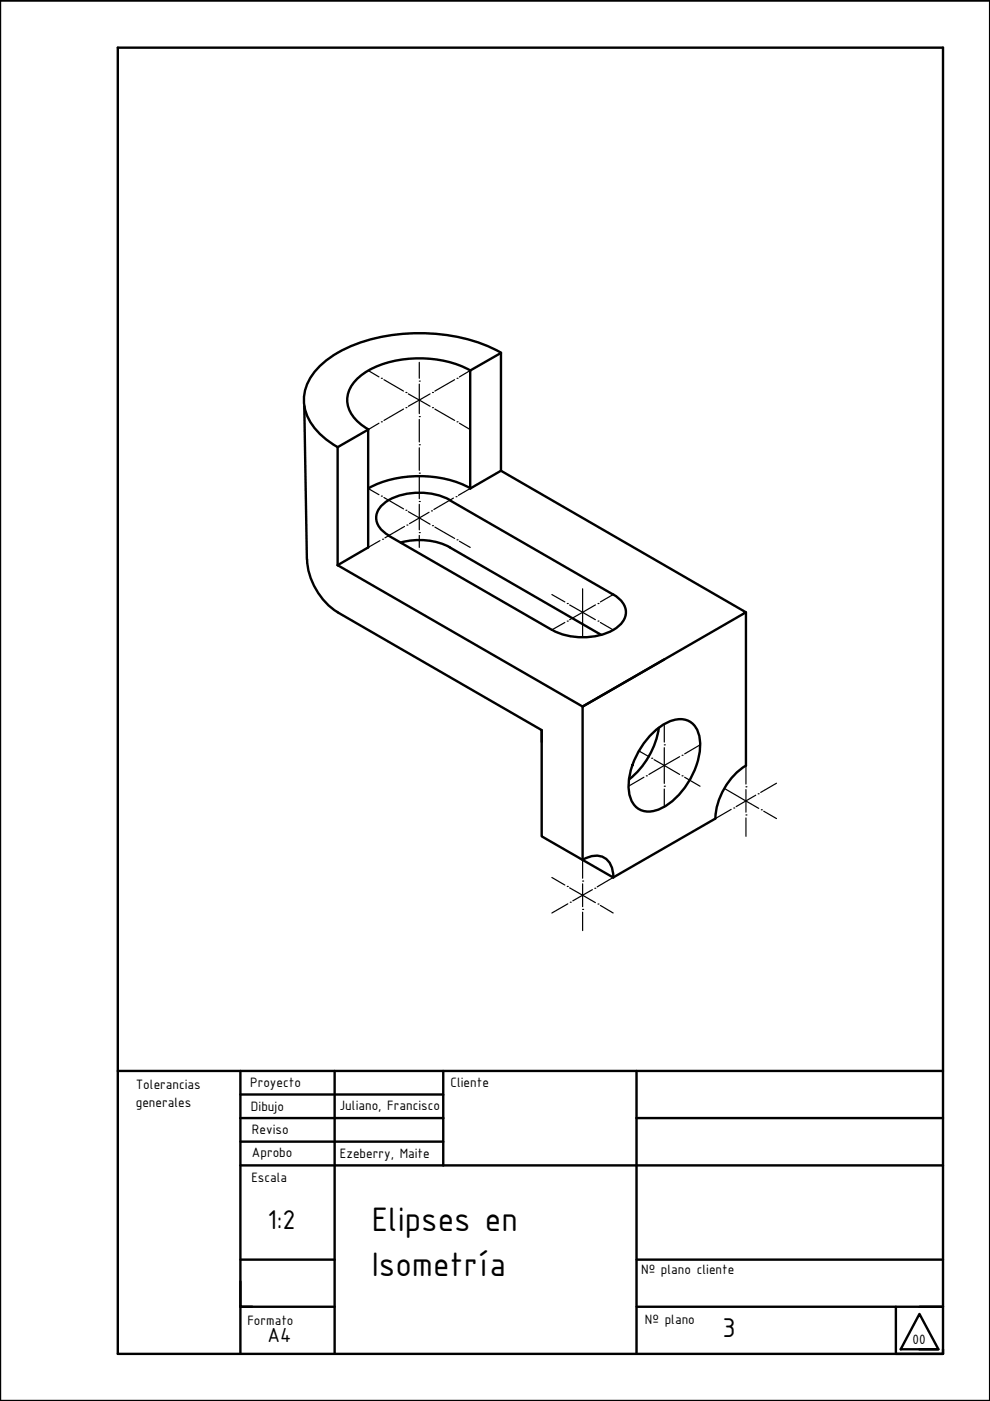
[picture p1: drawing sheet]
<svg xmlns="http://www.w3.org/2000/svg" width="210mm" height="297mm" viewBox="0 0 210 297" stroke-linecap="round" stroke-linejoin="round" font-family="sans-serif">
<!-- layer: 0 -->
<g fill="none" stroke="#000" stroke-width=".51">
<path d="M0 .1h209.9v296.9h-209.9zM25 10.1h174.9v276.9h-174.9zM99.7 78.6l6.5-3.8v25l-6.5 3.8zM99.7 78.6a23.9 23.9 0 0 0-21.6 0 7.8 7.8 0 0 0-4.5 6.2 6.9 6.9 0 0 0 3.3 5.5l1.2 .7M106.2 74.8a38.4 38.4 0 0 0-26-3.2 25.3 25.3 0 0 0-12.8 6.4 9.2 9.2 0 0 0 0 13.6l2.6 2.2 1.6 1M64.5 86.1l.6 32.5a14.4 14.4 0 0 0 6.5 11.2l43.3 25v22.5l15.1 8.7M71.6 94.8v25M78.1 91.1v25l-6.5 3.7M78.1 91.1l-6.5 3.7M106.2 99.8l52 30-34.7 20-51.9-30M78.1 103.5a23.9 23.9 0 0 1 21.6 0M82.4 113.6l34.6 19.9"/>
<path d="M85 115a14.4 14.4 0 0 1 10.4 1.1M95.4 106.1l34.6 19.9a4.2 4.2 0 0 1 2.5 4.9 7.2 7.2 0 0 1-5.5 3.8 14.5 14.5 0 0 1-9.9-1.1M95.4 116.1l32.1 18.5M95.4 106a14 14 0 0 0-13.8 .6 3.7 3.7 0 0 0 0 6.3l.8 .6M140.8 139.8l-17.3 10v32.5M158.2 129.8v32.5a14.3 14.3 0 0 0-6.5 11.2l-21.7 12.5M114.9 154.8v2.5M135.5 159.2h.1M138.5 155.3a8.3 8.3 0 0 1 6.6-2.7 4.5 4.5 0 0 1 3.3 4.7 16.5 16.5 0 0 1-8 14 4.7 4.7 0 0 1-5.9-.6 7.9 7.9 0 0 1-.8-7.1 17.9 17.9 0 0 1 4.8-8.3zM139.7 154.3a17.4 17.4 0 0 1-6.3 10.9M123.5 182.3a4.2 4.2 0 0 1 5.5 .3 5.4 5.4 0 0 1 1 3.5M25 227.1h174.9"/>
<path d="M51 227.1v59.9M51 237.1h43M51 232.1h43M71 227.1v59.9M94 227.1v20M135 227.1v59.9M135 237.1h64.9M51 247.1h148.9M51 242h43M51 271.7v5.4h2.5M51 277.1h20M51 267.1h20"/>
<path d="M135 277.1h64.9M135 267.1h64.9M189.9 277.1v9.9h10v-.9M194.9 286.1h4.1l-4.1-7.5-3.9 7.5h8"/>
</g>
<!-- layer: capaCotas -->
<g fill="none" stroke="#000" stroke-width=".25">
<path d="M78.1 78.6l2.2 1.3M88.9 76.8v3.4M99.7 78.6l-2.3 1.3M80.3 89.7l-2.2 1.4M80.9 89.4h.1M80.9 80.2h.1M81.4 80.5l4.2 2.4M85.6 86.7l-4.2 2.4M86.1 86.4h.1M86.1 83.2h.1M86.6 83.5l2.3 1.3M88.9 94.3h.1"/>
<path d="M88.9 88.3h.1M88.9 80.8h.1M88.9 81.4v6.3M88.9 88.9v4.8M88.9 94.9v4.8M88.9 84.8l-2.3 1.3M88.9 84.8l2.3 1.3M91.2 83.5l-2.3 1.3M91.7 83.2h.1M91.7 86.4h.1M92.2 86.7l4.2 2.4M96.4 80.5l-4.2 2.4"/>
<path d="M96.9 80.2h.1M96.9 89.4h.1M97.4 89.7l2.3 1.4M78.1 103.6l2.2 1.3M80.6 114.6l-2.5 1.5M80.9 105.2h.1M81.1 114.3h.1M81.4 105.5l4.2 2.4M85.8 111.6l-4.2 2.4M86.1 108.2h.1M86.3 111.3h.1M86.6 108.5l4.6 2.7"/>
<path d="M88.9 106.3h.1M88.9 100.3h.1M88.9 112.9h.1M88.9 100.9v4.8M88.9 106.9v5.4M88.9 113.5v2.6M91 108.6l-4.2 2.4M91.5 108.3h.1M91.7 111.4h.1M92.2 111.7l4.2 2.5M96.1 105.6l-4.1 2.4M96.7 105.3h.1"/>
<path d="M96.9 114.5h.1M97.4 114.8l2.3 1.3M99.7 103.6l-2.5 1.4M117 126.1l2.8 1.5M119.8 132l-2.8 1.5M120.3 131.7h.1M120.3 128h.1M120.8 128.3l5.4 3.1M123.5 124.8v10M126.2 128.3l-5.4 3.1M126.8 128h.1M126.8 131.7h.1"/>
<path d="M127.3 132l2.7 1.5M130 126.1l-2.7 1.5M135.5 159.2l2.2 1.3M140.8 157.9h.1M140.8 153.6v3.7M140.8 158.5v7.6M148.4 157.9l-3.2 1.9M136.5 164.8l-3.2 1.9M137 164.5h.1M138.2 160.8h.1M138.7 161.1l2.1 1.2M140.8 166.7h.1"/>
<path d="M140.8 162.3l-3.2 1.9M140.8 167.3v3.8M140.8 162.3l3.3 1.9M144.1 160.4l-3.3 1.9M144.6 160.1h.1M144.6 164.5h.1M145.2 164.8l3.2 1.9M153.6 167.2l7.3 4.2M155 171.6l-3.3 2M155.6 171.3h.1M158.2 166.8h.1M158.2 172.8h.1"/>
<path d="M158.2 162.3v3.9M158.2 167.4v4.8M158.2 173.4v3.9M160.2 168.6l-4.1 2.4M160.7 168.3h.1M161.4 171.7h.1M161.9 172l2.7 1.6M164.6 166.1l-3.3 1.9M117 186l2.8 1.6M120.3 187.9h.1M120.4 191.6l-3.4 2M120.8 188.2l5.4 3.2"/>
<path d="M120.9 191.3h.1M123.5 186.8h.1M123.5 192.8h.1M123.5 182.3v3.9M123.5 187.4v4.8M123.5 193.4v3.9M125.6 188.6l-4.1 2.4M126.1 188.3h.1M126.8 191.7h.1M127.3 192l2.7 1.6M130 186l-3.4 2"/>
</g>
<g font-size="7.8">
<text x="78.8" y="261">Elipses en</text>
<text x="78.8" y="270.5">Isometría</text>
</g>
<g font-size="6.2">
<text x="56.7" y="260.7">1:2</text>
<text x="153.2" y="283.4">3</text>
</g>
<text font-size="4.7" x="56.7" y="284.6">A4</text>
<g font-size="3.1">
<text x="28.8" y="230.9">Tolerancias</text>
<text x="53" y="230.4">Proyecto</text>
<text x="95.5" y="230.4">Cliente</text>
<text x="28.8" y="234.7">generales</text>
<text x="53.2" y="235.5">Dibujo</text>
<text x="72" y="235.4">Juliano, Francisco</text>
<text x="53.4" y="240.4">Reviso</text>
<text x="53.4" y="245.4">Aprobo</text>
<text x="72.1" y="245.5">Ezeberry, Maite</text>
<text x="53.3" y="250.7">Escala</text>
<text x="135.9" y="270.1">Nº plano cliente</text>
<text x="52.5" y="280.9">Formato</text>
<text x="136.7" y="280.7">Nº plano</text>
<text x="193.5" y="285">00</text>
</g>
</svg>
